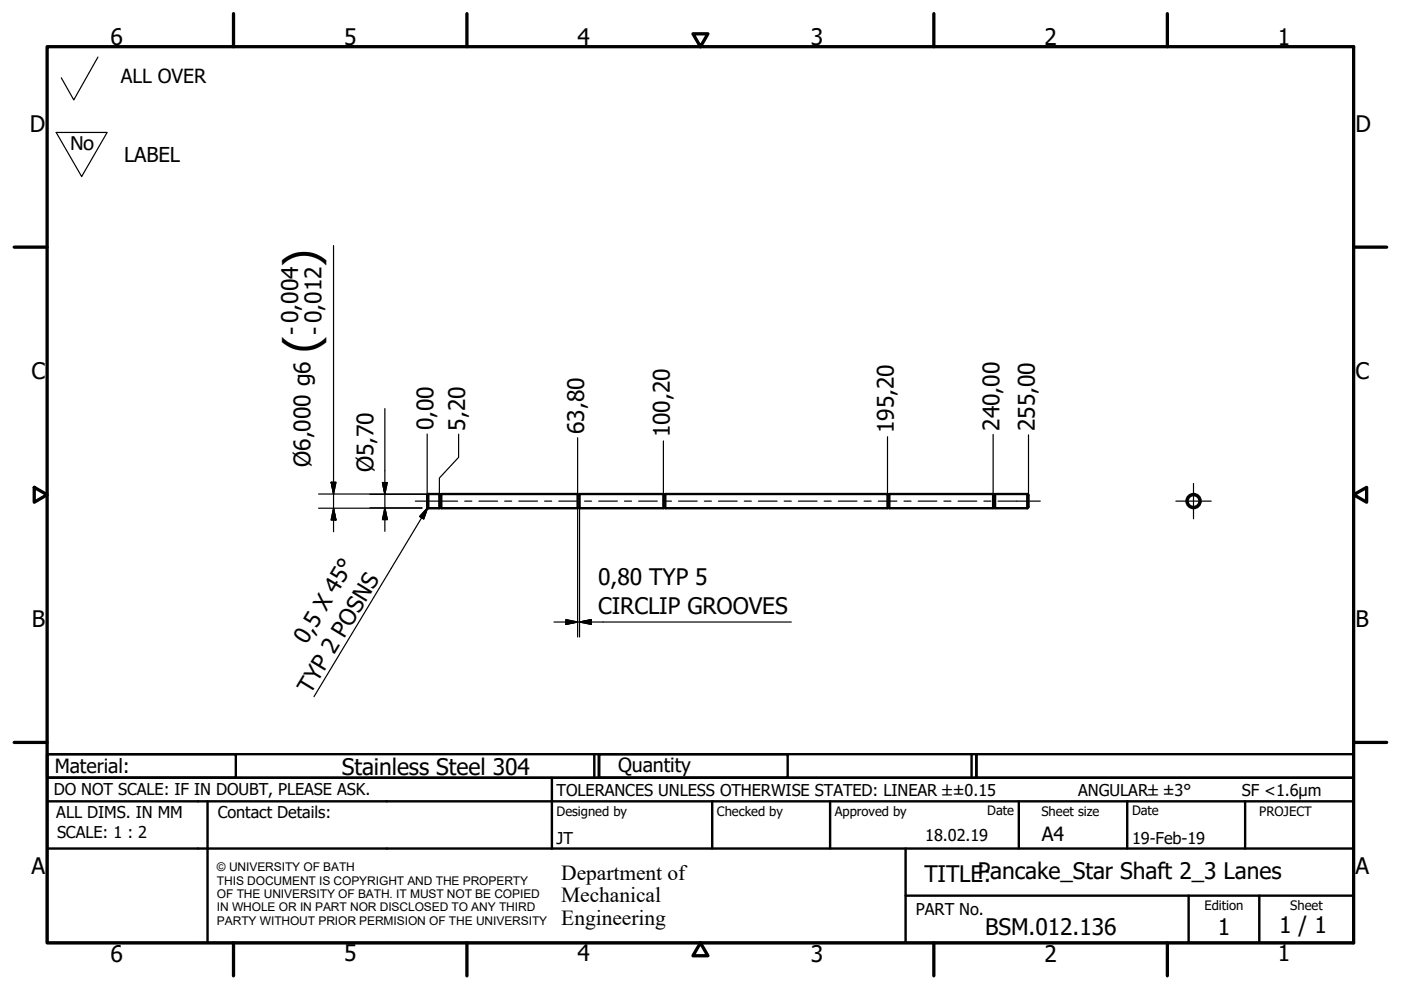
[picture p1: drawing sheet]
<svg xmlns="http://www.w3.org/2000/svg" width="297mm" height="210mm" viewBox="0 0 297 210" stroke-linecap="round" stroke-linejoin="round" font-family="sans-serif">
<!-- layer: Visible (ISO) -->
<g fill="none" stroke="#000" stroke-width=".51">
<path d="M90.8 104.7l-.2 .3v2.5l.2 .3M90.8 104.7v3.1M90.8 104.7h2.4v3.1h-2.4M93.2 107.7h.4M93.2 104.8h.4M93.6 104.7h28.9v3.1h-28.9zM122.5 107.7h.4M122.5 104.8h.4M122.9 104.7h17.8v3.1h-17.8zM140.7 107.7h.4M140.7 104.8h.4M141.1 104.7h47.1v3.1h-47.1z"/>
<path d="M188.2 107.7h.4M188.2 104.8h.4M188.6 104.7h22v3.1h-22zM210.6 107.7h.4M210.6 104.8h.4M217.8 104.7v3.1M217.8 104.7l.3 .3v2.5l-.3 .3M217.8 104.7h-6.8v3.1h6.8"/>
<circle cx="253.1" cy="106.2" r="1.49"/>
<circle cx="253.1" cy="106.2" r="1.26"/>
</g>
<!-- layer: Border (ISO) -->
<g fill="none" stroke="#000" stroke-width=".7">
<path d="M10 9.9h277v190h-277zM49.5 2.9v7M99 2.9v7M146.9 7.2h3.2l-1.6 2.7zM198 2.9v7M247.5 2.9v7M3 52.4h7M287 52.4h7M7.3 103.3l2.7 1.6-2.7 1.6zM287 104.9l2.8-1.6v3.2zM3 157.4h7M287 157.4h7"/>
<path d="M49.5 199.9v7M99 199.9v7M148.5 199.9l1.6 2.7h-3.2zM198 199.9v7M247.5 199.9v7"/>
</g>
<!-- layer: Title (ISO) -->
<g fill="none" stroke="#000" stroke-width=".51">
<path d="M10 159.9h40v5h-40zM10 159.9h117v5h-117zM126 159.9v5M127 159.9h40v5h-40zM127 159.9h80v5h-80zM206 159.9v5M207 159.9h80v5h-80zM10 169.9v-5h277v5M10 169.9h277v30h-277zM10 179.9h277M44 169.9v30M117 164.9v15"/>
<path d="M151 169.9v10M176 169.9v10M192 179.9v20M216 169.9v10M239 169.9v10M264 169.9v10M192 189.9h95M252 189.9v10M267 189.9v10"/>
</g>
<!-- layer: Sketch Geometry (ISO) -->
<path d="M20.8 12.1l-5.2 9.1-2.6-4.7M11.9 28.1h10.8l-5.4 9.3z" fill="none" stroke="#000" stroke-width=".25"/>
<!-- layer: Center Mark (ISO) -->
<path d="M249.3 106.2h7.5M253 102.5v7.5" fill="none" stroke="#000" stroke-width=".25"/>
<!-- layer: Dimension (ISO) -->
<g fill="none" stroke="#000" stroke-width=".25">
<path d="M70.7 52.1v60.6M81.6 86.6v26.1M90.6 92v13M97.2 92v5l-4 4.4v3.3M122.5 92.8v11.9M140.7 93.5v11.3M188.2 92.6v12.2M210.6 92.1v12.6M218.1 92.2v12.8M67.5 104.7h23.3M67.5 107.8h22M70.2 102.2h1l-.5 2.5z"/>
<path d="M70.7 107.8l.5 2.5h-1zM78.4 104.8h14.8M78.4 107.7h11.1M81.1 102.3h1l-.5 2.5zM81.6 107.7l.5 2.5h-1zM90.6 107.7h2.6M90.7 107.8h.1M122.5 107.8v27.3M122.9 107.8v27.3M117.5 131.9h50.3M120 131.4l2.5 .5-2.5 .5zM122.9 131.9l2.5-.5v1z"/>
</g>
<path d="M70.2 102.2l.5 2.5zM70.2 102.2h1l-.5 2.5zM70.7 107.8l.5 2.5zM70.7 107.8l.5 2.5h-1zM81.1 102.3l.5 2.5zM81.1 102.3h1l-.5 2.5zM81.6 107.7l.5 2.5zM81.6 107.7l.5 2.5h-1zM120 132.4l2.5-.5zM120 131.4l2.5 .5-2.5 .5zM122.9 131.9l2.5-.5zM122.9 131.9l2.5-.5v1z" fill="#000" stroke="#000" stroke-width=".25"/>
<!-- layer: Centerline (ISO) -->
<g fill="none" stroke="#000" stroke-width=".25">
<path d="M88.1 106.2h8.9M98.5 106.2h1.5M101.5 106.2h4M107 106.2h1.5M110 106.2h4M115.5 106.2h1.5M118.5 106.2h3.9M123.9 106.2h1.5M126.9 106.2h4M132.4 106.2h1.5M135.4 106.2h4M140.9 106.2h1.5"/>
<path d="M143.9 106.2h3.9M149.3 106.2h1.5M152.3 106.2h4M157.8 106.2h1.5M160.8 106.2h4M166.3 106.2h1.5M169.3 106.2h3.9M174.7 106.2h1.5M177.7 106.2h4M183.2 106.2h1.5M186.2 106.2h4M191.7 106.2h1.5"/>
<path d="M194.7 106.2h3.9M200.1 106.2h1.5M203.1 106.2h4M208.6 106.2h1.5M211.6 106.2h9"/>
</g>
<!-- layer: Symbol (ISO) -->
<path d="M90.7 107.6l-.9 2.4-.8-.5zM90.7 107.6l-24.1 40.1" fill="none" stroke="#000" stroke-width=".25"/>
<path d="M90.7 107.6l-.9 2.4zM90.7 107.6l-.9 2.4-.8-.5z" fill="#000" stroke="#000" stroke-width=".25"/>
<g font-size="9.7">
<text x="67.2" y="56.5" transform="rotate(-90 67.2 56.5)">)</text>
<text x="67.2" y="74.8" transform="rotate(-90 67.2 74.8)">(</text>
</g>
<g font-size="4.8">
<text x="23.4" y="9.5">6</text>
<text x="72.9" y="9.5">5</text>
<text x="122.4" y="9.5">4</text>
<text x="171.9" y="9.5">3</text>
<text x="221.4" y="9.5">2</text>
<text x="270.9" y="9.5">1</text>
<text x="6.3" y="27.9">D</text>
<text x="287.4" y="27.9">D</text>
<text x="63.4" y="71.1" transform="rotate(-90 63.4 71.1)">- 0,004</text>
<text x="68.3" y="71.1" transform="rotate(-90 68.3 71.1)">- 0,012</text>
<text x="6.7" y="80.4">C</text>
<text x="287.4" y="80.4">C</text>
<text x="91.9" y="91.3" transform="rotate(-90 91.9 91.3)">0,00</text>
<text x="98.6" y="91.3" transform="rotate(-90 98.6 91.3)">5,20</text>
<text x="123.8" y="92" transform="rotate(-90 123.8 92)">63,80</text>
<text x="142" y="92.7" transform="rotate(-90 142 92.7)">100,20</text>
<text x="189.5" y="91.8" transform="rotate(-90 189.5 91.8)">195,20</text>
<text x="211.9" y="91.3" transform="rotate(-90 211.9 91.3)">240,00</text>
<text x="219.4" y="91.4" transform="rotate(-90 219.4 91.4)">255,00</text>
<text x="65.8" y="99" transform="rotate(-90 65.8 99)">Ø6,000 g6</text>
<text x="79.2" y="100.1" transform="rotate(-90 79.2 100.1)">Ø5,70</text>
<text x="126.8" y="124">0,80 TYP 5</text>
<text x="126.8" y="130.3">CIRCLIP GROOVES</text>
<text x="6.8" y="132.9">B</text>
<text x="65" y="136.9" transform="rotate(-59 65 136.9)">0,5 X 45°</text>
<text x="287.4" y="132.9">B</text>
<text x="65.8" y="147.3" transform="rotate(-59 65.8 147.3)">TYP 2 POSNS</text>
<text x="72.5" y="164.2">Stainless Steel 304</text>
<text x="6.7" y="185.4">A</text>
<text x="287.4" y="185.4">A</text>
<text x="196" y="187">TITLEP:ancake_Star Shaft 2_3 Lanes</text>
<text x="271.2" y="197.9">1 / 1</text>
<text x="23.4" y="203.9">6</text>
<text x="72.9" y="203.8">5</text>
<text x="122.4" y="203.8">4</text>
<text x="171.9" y="203.9">3</text>
<text x="208.9" y="198.2">BSM.012.136</text>
<text x="221.4" y="203.9">2</text>
<text x="258.2" y="198.2">1</text>
<text x="270.9" y="203.8">1</text>
</g>
<text font-size="4.7" x="14.8" y="31.8">No</text>
<g font-size="4.6">
<text x="119" y="186.5">Department of</text>
<text x="119" y="191.3">Mechanical</text>
<text x="119" y="196">Engineering</text>
</g>
<text font-size="4.3" x="26.3" y="34.3">LABEL</text>
<g font-size="4.1">
<text x="25.6" y="17.6">ALL OVER</text>
<text x="11.6" y="163.9">Material:</text>
<text x="131" y="163.7">Quantity</text>
<text x="220.9" y="178.4">A4</text>
</g>
<g font-size="3.5">
<text x="11.4" y="168.5">DO NOT SCALE: IF IN DOUBT, PLEASE ASK.</text>
<text x="11.9" y="173.5">ALL DIMS. IN MM</text>
<text x="46.2" y="173.5">Contact Details:</text>
<text x="118" y="168.8">TOLERANCES UNLESS OTHERWISE STATED: LINEAR ±±0.15</text>
<text x="228.6" y="168.8">ANGULAR±±3°</text>
<text x="263.3" y="168.8">SF &lt;1.6µm</text>
<text x="12.1" y="177.6">SCALE: 1 : 2</text>
<text x="118" y="178.9">JT</text>
<text x="196.2" y="178.3">18.02.19</text>
<text x="240" y="178.9">19-Feb-19</text>
<text x="194.2" y="194.1">PART No.</text>
</g>
<g font-size="2.8">
<text x="118" y="173">Designed by</text>
<text x="152" y="173">Checked by</text>
<text x="177" y="173">Approved by</text>
<text x="209.3" y="172.9">Date</text>
<text x="220.8" y="173">Sheet size</text>
<text x="240" y="172.9">Date</text>
<text x="267" y="172.9">PROJECT</text>
<text x="255.4" y="193">Edition</text>
<text x="273.6" y="193">Sheet</text>
</g>
<g font-size="2.5">
<text x="46" y="184.7">© UNIVERSITY OF BATH</text>
<text x="46" y="187.6">THIS DOCUMENT IS COPYRIGHT AND THE PROPERTY</text>
<text x="46" y="190.4">OF THE UNIVERSITY OF BATH. IT MUST NOT BE COPIED</text>
<text x="46" y="193.2">IN WHOLE OR IN PART NOR DISCLOSED TO ANY THIRD</text>
<text x="46" y="196.1">PARTY WITHOUT PRIOR PERMISION OF THE UNIVERSITY</text>
</g>
</svg>
